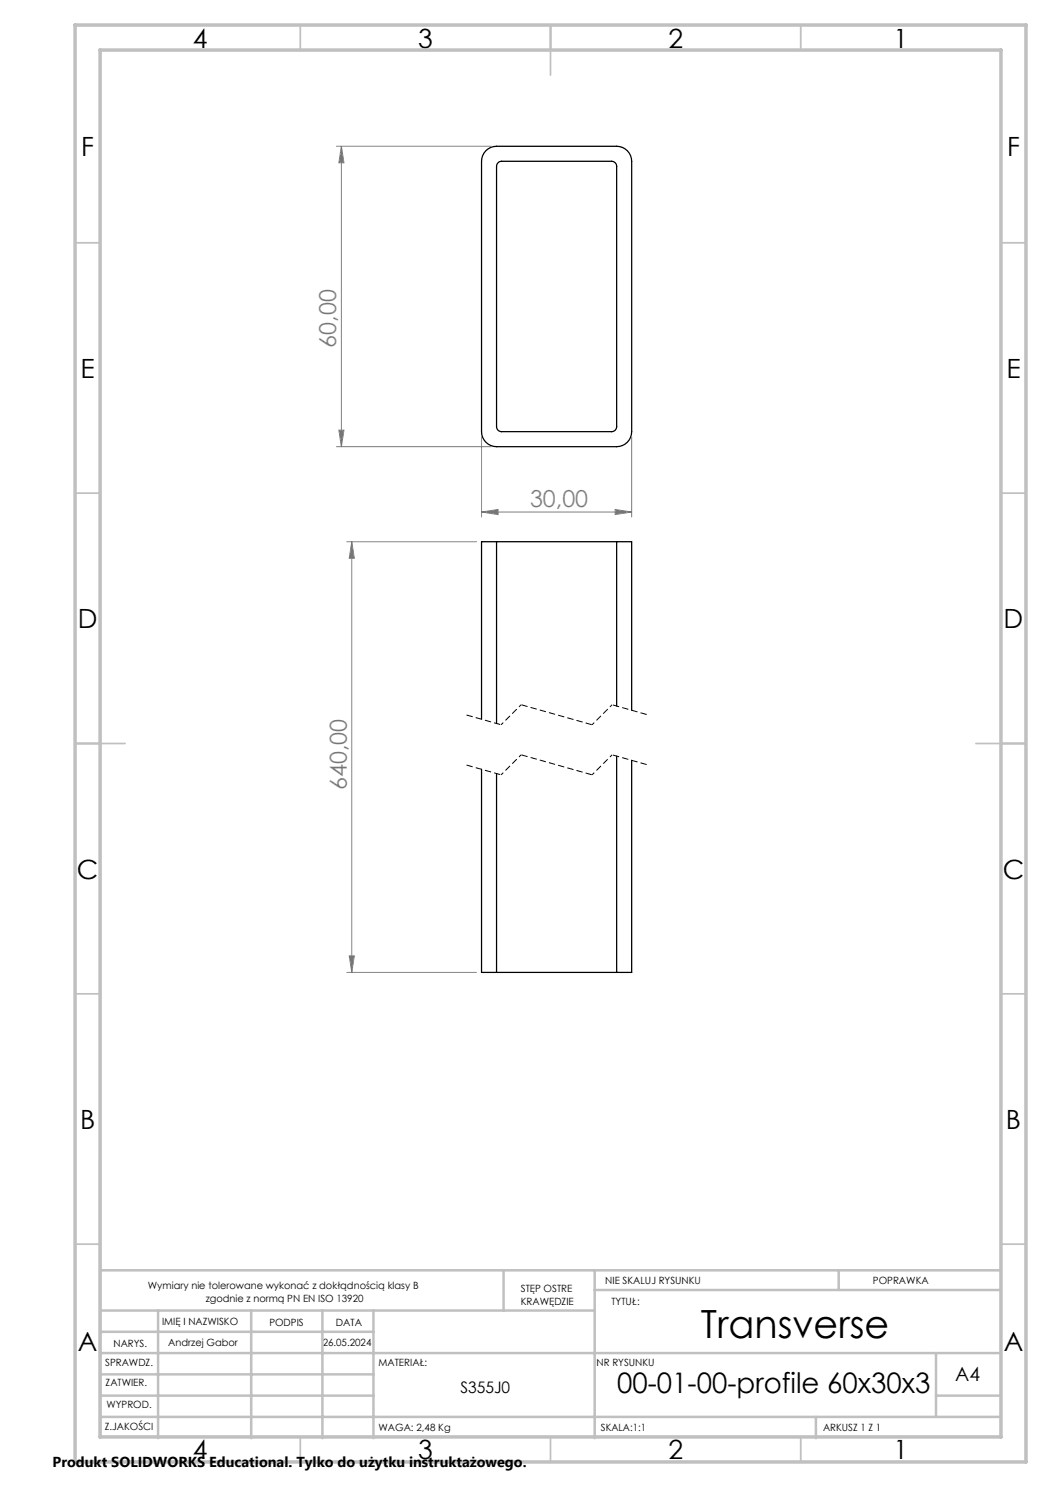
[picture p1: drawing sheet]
<svg xmlns="http://www.w3.org/2000/svg" width="210mm" height="297mm" viewBox="0 0 210 297" stroke-linecap="round" stroke-linejoin="round" font-family="sans-serif">
<path d="M97.1 30.1a3 3 0 0 1 2.1-.9h24a3 3 0 0 1 3 3v54a3 3 0 0 1-3 3h-24a3 3 0 0 1-3-3v-54a3 3 0 0 1 .9-2.1zM99.5 32.5l.7-.3h22a1 1 0 0 1 1 1v52a1 1 0 0 1-1 1h-22a1 1 0 0 1-1-1v-52zM99.2 108.2h-3v35.5M99.2 108.2v36.3M99.2 108.2h24M123.2 108.2h3v33.7M123.2 108.2v32.8M96.2 153.7v40.5h3M99.2 154.5v39.7M123.2 151v43.2M126.2 151.9v42.3h-3M99.2 194.2h24" fill="none" stroke="#000" stroke-width=".25"/>
<g fill="none" stroke="#808080" stroke-width=".2">
<path d="M67.2 29.2h31M68.2 29.2l.5 3.3h-1zM68.2 29.2v60M67.2 89.2h31M67.7 85.9h1l-.5 3.3zM96.2 87.2v16.1M126.2 87.2v16.1M69.3 108.2h25.9M70.3 108.2v86M70.3 108.2l.5 3.3h-1zM96.2 102.3l3.3-.5v1zM96.2 102.3h30"/>
<path d="M122.9 101.8l3.3 .5-3.3 .5zM69.3 194.2h25.9M69.8 190.9h1l-.5 3.3z"/>
</g>
<path d="M100.1 154.8l-7.1-2M100.1 144.8l-7.1-2M129.4 152.8l-7.1-2M129.4 142.8l-7.1-2" fill="none" stroke="#000" stroke-width=".2" stroke-dasharray="1.3 .6" stroke-dashoffset="-.2" stroke-linecap="butt"/>
<path d="M104.1 150.8l-4 4M104.1 140.8l-4 4M122.3 150.8l-4 4M122.3 140.8l-4 4" fill="none" stroke="#000" stroke-width=".2" stroke-dasharray="1.3 .6" stroke-dashoffset=".7" stroke-linecap="butt"/>
<path d="M118.3 154.8l-14.2-4M118.3 144.8l-14.2-4" fill="none" stroke="#000" stroke-width=".2" stroke-dasharray="1.3 .6" stroke-dashoffset="-.1" stroke-linecap="butt"/>
<path d="M20 253.7h180" fill="none" stroke="#c0c0c0" stroke-width=".2"/>
<g fill="none" stroke="#c0c0c0" stroke-width=".35">
<path d="M60 5v5M110 5v10M160 5v5M15 48.5h5M200 48.5h5M15 98.5h5M200 98.5h5M15 148.5h10M195 148.5h10M15 198.5h5M200 198.5h5M15 248.5h5"/>
<path d="M200 248.5h5M60 287v5M110 287v5M160 287v5"/>
</g>
<g fill="none" stroke="#c0c0c0" stroke-width=".5">
<path d="M20 231.8v55.2M20 253.7h180M100.6 253.7v8.1M118.8 253.7v33.6M118.8 257.7h81.2M167.6 253.7v4M20 266h54.6M20 261.8h98.8M20 278.8h54.6M20 274.5h54.6M20 270.3h180M31.6 261.8v25.5"/>
<path d="M50.2 261.8v25.5M64.4 261.8v25.5M74.6 261.8v25.5M187 278.8h13M187 270.3v12.7M20 283h180M163 283v4.3"/>
</g>
<path d="M15 5h190v287h-190zM20 10h180v277h-180z" fill="none" stroke="#c0c0c0" stroke-width=".7"/>
<g fill="#808080">
<path d="M67.7 85.9h1l-.5 3.3zM68.2 29.2l.5 3.3h-1z"/>
<path d="M70.3 108.2l.5 3.3h-1zM69.8 190.9h1l-.5 3.3z"/>
<path d="M96.2 102.3l3.3-.5v1zM122.9 101.8l3.3 .5-3.3 .5z"/>
</g>
<text font-size="7.8" x="140" y="267.3">Transverse</text>
<text font-size="5.6" x="123.3" y="278.1">00-01-00-profile 60x30x3</text>
<g font-size="5.3">
<text x="38.5" y="9.5">4</text>
<text x="83.5" y="9.5">3</text>
<text x="133.6" y="9.5">2</text>
<text x="178.6" y="9.5">1</text>
<text x="16.2" y="31.2">F</text>
<text x="201.2" y="31.2">F</text>
<text x="16.1" y="75.5">E</text>
<text x="201.1" y="75.5">E</text>
<text x="15.5" y="125.5">D</text>
<text x="200.5" y="125.5">D</text>
<text x="15.4" y="175.5">C</text>
<text x="200.4" y="175.5">C</text>
<text x="16" y="225.5">B</text>
<text x="201" y="225.5">B</text>
<text x="15.5" y="269.7">A</text>
<text x="200.5" y="269.7">A</text>
<text x="38.5" y="291.5">4</text>
<text x="83.5" y="291.5">3</text>
<text x="133.6" y="291.5">2</text>
<text x="178.6" y="291.5">1</text>
</g>
<g font-size="4.7" fill="#808080">
<text x="67.2" y="69.4" transform="rotate(-90 67.2 69.4)">60,00</text>
<text x="105.9" y="101.3">30,00</text>
<text x="69.3" y="157.8" transform="rotate(-90 69.3 157.8)">640,00</text>
</g>
<text font-size="3.9" x="190.9" y="275.7">A4</text>
<text font-size="3.2" x="92" y="278.1">S355J0</text>
<text font-size="2.9" x="10.5" y="292.9">Produkt SOLIDWORKS Educational. Tylko do użytku instruktażowego.</text>
<g font-size="2">
<text x="29.5" y="257.5">Wymiary nie tolerowane wykonać z dokłądnością klasy B</text>
<text x="120.9" y="256.4">NIE SKALUJ RYSUNKU</text>
<text x="174.4" y="256.4">POPRAWKA</text>
<text x="41.1" y="260">zgodnie z normą PN EN ISO 13920</text>
<text x="104.1" y="258.1">STĘP OSTRE</text>
<text x="104.1" y="260.6">KRAWĘDZIE</text>
<text x="122.2" y="260.6">TYTUŁ:</text>
<text x="22.7" y="269">NARYS.</text>
<text x="32.4" y="264.7">IMIĘ I NAZWISKO</text>
<text x="33.6" y="268.9">Andrzej Gabor</text>
<text x="53.8" y="264.8">PODPIS</text>
<text x="64.5" y="268.9">26.05.2024</text>
<text x="67.1" y="264.8">DATA</text>
<text x="21" y="272.8">SPRAWDZ.</text>
<text x="75.6" y="272.8">MATERIAŁ:</text>
<text x="119.2" y="272.9">NR RYSUNKU</text>
<text x="21.1" y="276.9">ZATWIER.</text>
<text x="21.3" y="281.3">WYPROD.</text>
<text x="20.9" y="285.6">Z.JAKOŚCI</text>
<text x="75.6" y="285.8">WAGA: 2,48 Kg</text>
<text x="120.1" y="285.8">SKALA:1:1</text>
<text x="164.5" y="285.8">ARKUSZ 1 Z 1</text>
</g>
</svg>
